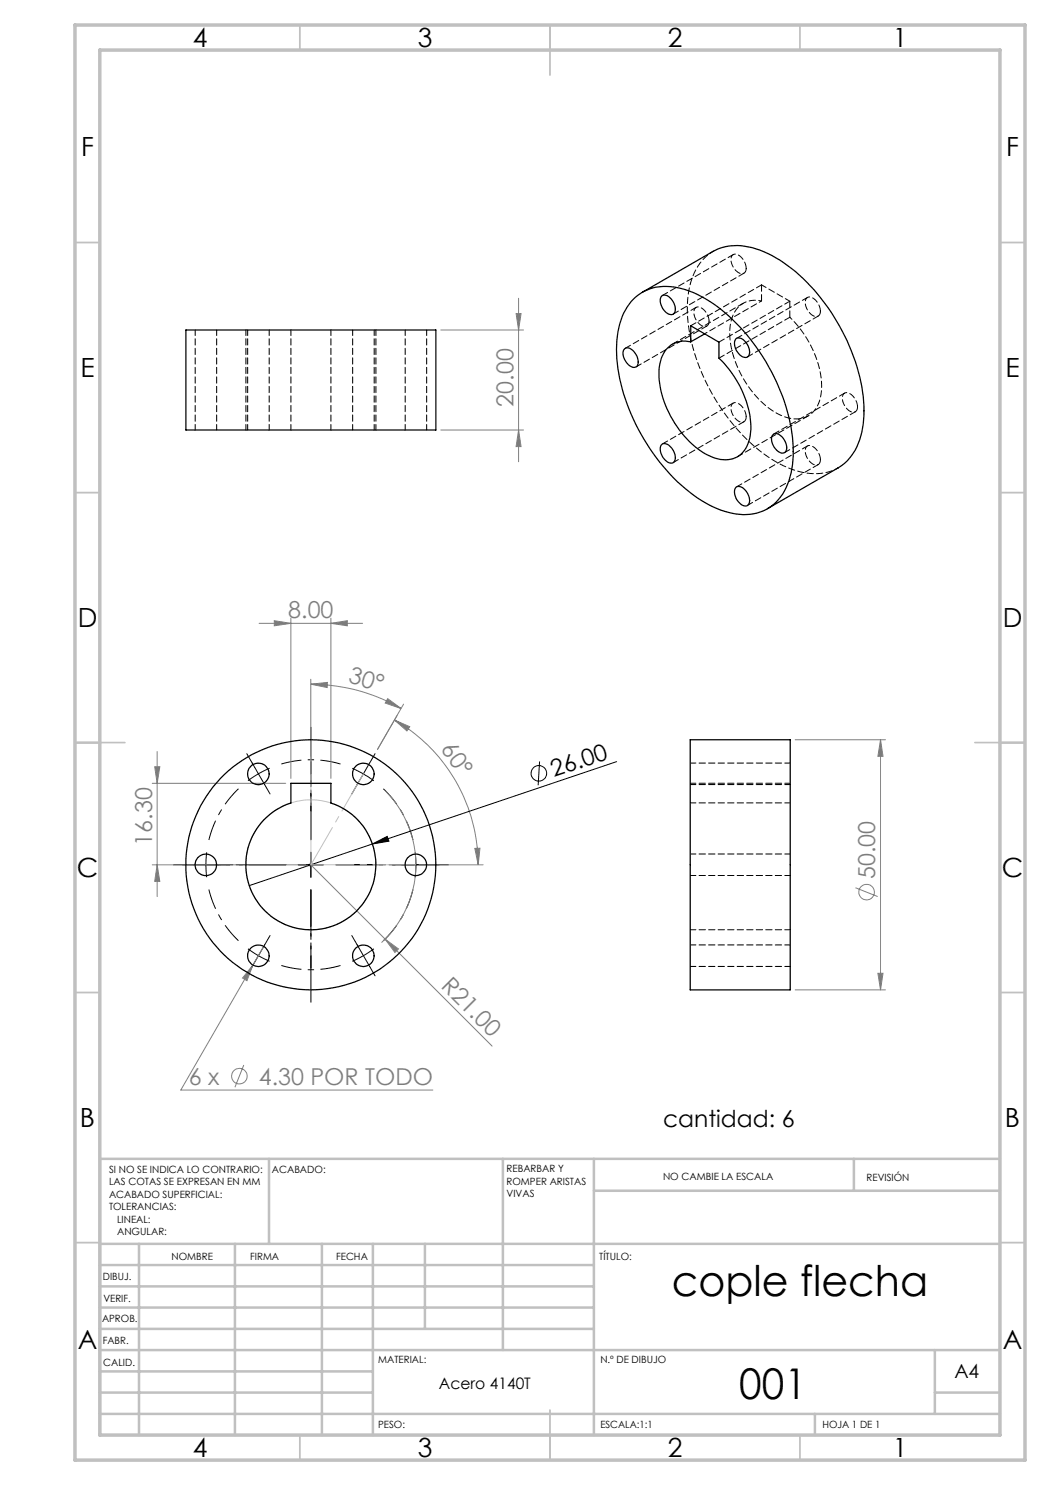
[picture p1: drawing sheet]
<svg xmlns="http://www.w3.org/2000/svg" width="210mm" height="297mm" viewBox="0 0 210 297" stroke-linecap="round" stroke-linejoin="round" font-family="sans-serif">
<g fill="none" stroke="#808080" stroke-width=".2">
<path d="M103.7 59.7v32.7M88.2 66h16.5M103.2 62.7h1l-.5 3.3zM88.2 86h16.5M103.7 86l.5 3.3h-1zM51.8 124.7h20.7M54.9 124.1l3.3 .6-3.3 .5zM58.2 123.6v32.1M62.2 136.8l3.3-.3-.1 1zM62.2 136.8a35.9 35.9 0 0 1 18 4.9M62.2 135.9v15.4M66.2 124.7l3.3-.6v1.1z"/>
<path d="M66.2 123.6v32.1M77.5 139.7l2.7 2-3.2-1.1zM30.4 156.7h26.7M30.9 153.3h1.1l-.6 3.4zM31.4 150.3v29M77.1 158.2a21.1 21.1 0 0 1-.8 30.3M78.9 144l3.1 1.3-.6 .9zM78.9 144a33.4 33.4 0 0 1 16.7 29M80.7 140.8l-5.2 9.1 3.9-6.8M159 148h18.1M176.1 148v50M176.1 148l.5 3.3h-1z"/>
<path d="M30.4 173h30.8M31.4 173l.6 3.3h-1.1zM62.2 173l14.8 14.8M83.9 173h12.7M95 169.7l1-.1-.4 3.4zM171.1 177.5l4.4 1.8M50.6 193l-1.2 3.1-.9-.5zM52.7 189.3l-16.5 28.7h50.4M77 187.8l2.7 2-.7 .7zM77 187.8l21.4 21.4M159 198h18.1M175.6 194.7h1l-.5 3.3z"/>
<path d="M48.8 213l-1.8 4.4"/>
<circle cx="173.3" cy="178.4" r="1.55"/>
<circle cx="47.9" cy="215.2" r="1.56"/>
</g>
<g fill="none" stroke="#000" stroke-width=".2">
<path d="M70.4 153.7l2.3 1.1M72.7 154.8l2.1 1.4M72.7 154.8l-1.3 2.1M73.9 152.6l-1.2 2.2M107.9 152.3l-.3 4.8M123.3 152.3l-73.5 24.8M59.7 173h5M62.2 170.5v5M74.5 168.8l2.9-1.5 .4 .9z"/>
<circle cx="107.8" cy="154.7" r="1.56"/>
</g>
<path d="M51.7 154.8l-2.1 1.3M51.7 154.8l2.2-1.2M41.2 173l.1 2.4M41.2 173l.1-2.5M83.2 173l-.2-2.5M83.2 173l-.2 2.4M51.7 191.1l2.2 1.2M51.7 191.1l-2.1-1.3M72.7 191.1l2.1-1.3M72.7 191.1l-2.2 1.2" fill="none" stroke="#000" stroke-width=".2" stroke-dasharray="15.2 1.3 1.3 1.3" stroke-linecap="butt"/>
<path d="M47.7 157.8a21 21 0 0 0-5.9 10.2M68.1 152.8a21 21 0 0 0-11.8 0M41.8 177.9a21 21 0 0 0 5.9 10.2M82.6 168a21 21 0 0 0-5.9-10.2M56.3 193.1a21 21 0 0 0 11.8 0M76.7 188.1a21 21 0 0 0 5.9-10.2" fill="none" stroke="#000" stroke-width=".2" stroke-dasharray="15.2 1.3 1.3 1.3" stroke-dashoffset="11.1" stroke-linecap="butt"/>
<g fill="none" stroke="#c0c0c0" stroke-width=".2">
<path d="M61.7 173h1M61.8 172.6l.7 .7M62.2 172.5v1M62.5 172.6l-.7 .7"/>
<circle cx="62.2" cy="173" r="13"/>
</g>
<g fill="none" stroke="#000" stroke-width=".2" stroke-dasharray="15.2 1.3 1.3 1.3">
<path d="M50.4 152.6l-1-1.9M51.7 154.8l-1.3-2.2M51.7 154.8l1.2 2.1M52.9 156.9l1.1 1.9M71.4 156.9l-1 1.9M73.9 152.6l1.1-1.9M38.7 173h-2.2M41.2 173h-2.5M41.2 173h2.5M43.7 173h2.1M62.2 173v-2.5M62.2 173h-2.5"/>
<path d="M62.2 173v2.5M62.2 173h2.5M80.7 173h-2.2M83.2 173h2.5M83.2 173h-2.5M85.7 173h2.1M50.4 193.3l-1 1.9M51.7 191.1l-1.3 2.2M51.7 191.1l1.2-2.1M52.9 189l1.1-1.9M71.4 189l-1-1.9M72.7 191.1l1.2 2.2"/>
<path d="M72.7 191.1l-1.3-2.1M73.9 193.3l1.1 1.9"/>
</g>
<path d="M57.2 173h-15.7M62.2 168v-15.7M62.2 178v15.6M67.2 173h15.7" fill="none" stroke="#000" stroke-width=".2" stroke-dasharray="15.2 1.3 1.3 1.3" stroke-dashoffset="7.8"/>
<path d="M57.2 173h-22.5M62.2 168v-22.5M62.2 178v22.5M67.2 173h22.5" fill="none" stroke="#000" stroke-width=".2" stroke-dasharray="15.2 1.3 1.3 1.3" stroke-dashoffset="5.9"/>
<path d="M62.2 173l10.5-18.2M62.2 173h21" fill="none" stroke="#c0c0c0" stroke-width=".2" stroke-dasharray="15.2 1.3 1.3 1.3" stroke-dashoffset="6.6"/>
<path d="M62.2 173v-25" fill="none" stroke="#c0c0c0" stroke-width=".2" stroke-dasharray="15.2 1.3 1.3 1.3" stroke-dashoffset="4.6"/>
<g fill="none" stroke="#c0c0c0" stroke-width=".35">
<path d="M60 5v5M110 5v10M160 5v5M15 48.5h5M200 48.5h5M15 98.5h5M200 98.5h5M15 148.5h10M195 148.5h10M15 198.5h5M200 198.5h5M15 248.5h5"/>
<path d="M200 248.5h5M60 287v5M110 282v10M160 287v5"/>
</g>
<g fill="none" stroke="#c0c0c0" stroke-width=".5">
<path d="M53.8 231.8v17M100.6 231.8v38.2M118.8 231.8v55.2M118.8 238.2h81.2M170.8 231.8v6.4M200 231.8h-180v55.2M20 248.8h180M20 257.3h98.8M20 253h98.8M27.8 248.8v38.2M47 248.8v38.2M64.4 248.8v38.2"/>
<path d="M74.6 248.8v38.2M85 248.8v17M20 265.8h98.8M20 261.5h98.8M20 278.5h54.6M20 274.3h54.6M20 270h180M187 278.5h13M187 270v12.8M20 282.8h180M163 282.8v4.2"/>
</g>
<path d="M15 5h190v287h-190zM20 10h180v277h-180z" fill="none" stroke="#c0c0c0" stroke-width=".7"/>
<path d="M74.5 168.8l2.9-1.5 .4 .9z" fill="#000"/>
<g fill="#808080">
<path d="M50.6 193l-1.2 3.1-.9-.5z"/>
<path d="M77 187.8l2.7 2-.7 .7z"/>
<path d="M31.4 173l.6 3.3h-1.1zM30.9 153.3h1.1l-.6 3.4z"/>
<path d="M95 169.7l1-.1-.4 3.4zM78.9 144l3.1 1.3-.6 .9z"/>
<path d="M77.5 139.7l2.7 2-3.2-1.1zM62.2 136.8l3.3-.3-.1 1z"/>
<path d="M66.2 124.7l3.3-.6v1.1zM54.9 124.1l3.3 .6-3.3 .5z"/>
<path d="M176.1 148l.5 3.3h-1zM175.6 194.7h1l-.5 3.3zM103.2 62.7h1l-.5 3.3zM103.7 86l.5 3.3h-1z"/>
</g>
<g fill="none" stroke="#000" stroke-width=".25">
<path d="M126.7 59.8a9.4 9.4 0 0 1 9.6-2.1 26.2 26.2 0 0 1 12.4 8.4 39.9 39.9 0 0 1 9.9 23.3 15.3 15.3 0 0 1-2.9 10.5 9.3 9.3 0 0 1-10 2.6 26.4 26.4 0 0 1-13.1-9.3 38.8 38.8 0 0 1-9.3-23.3 14.3 14.3 0 0 1 3.4-10.1zM128.5 58.5l14.1-8.2a11.3 11.3 0 0 1 10.2 0 33.3 33.3 0 0 1 14.5 13.9 35.8 35.8 0 0 1 5.5 18.8 12.9 12.9 0 0 1-4.4 10.1l-14.9 8.6M132.3 59.3a1.35 1.35 0 0 1 2 .5 2.3 2.3 0 0 1 .4 3 2.13 2.13 0 0 1-2.4-1.7l-.3-.9zM37.2 66h50v20h-50zM124.8 69.9a1.33 1.33 0 0 1 2.1 .5 2.18 2.18 0 0 1 .3 3 1.94 1.94 0 0 1-2.2-1.4 2.1 2.1 0 0 1-.2-2.1zM133.2 69.9a4.9 4.9 0 0 1 4.9-1.5v-3.2l5.7 3.2v3.2a20.3 20.3 0 0 1 6.4 14.3 6.1 6.1 0 0 1-3.2 5.7 6.9 6.9 0 0 1-6.3-1 20.1 20.1 0 0 1-8.9-16.6 7.2 7.2 0 0 1 1.4-4.1zM140.9 66.8l-2.8 1.6M147.2 67.7a1.67 1.67 0 0 1 2.1 1 2.2 2.2 0 0 1 .2 2.7 2.13 2.13 0 0 1-2.4-1.7 1.83 1.83 0 0 1 .1-2zM132.4 88.9a1.64 1.64 0 0 1 2.1 .9 2.2 2.2 0 0 1 .2 2.7 2.13 2.13 0 0 1-2.4-1.7 1.71 1.71 0 0 1 .1-1.9zM147.2 97.4a1.67 1.67 0 0 1 2.1 1 2.2 2.2 0 0 1 .2 2.7 2.13 2.13 0 0 1-2.4-1.7 1.81 1.81 0 0 1 .1-2zM154.5 87a1.17 1.17 0 0 1 1.9 .3 2.63 2.63 0 0 1 .7 3.1 1.48 1.48 0 0 1-2.1-.7 2.46 2.46 0 0 1-.5-2.7zM58.2 156.7h8v3.9a13 13 0 0 1 6.5 20 13 13 0 0 1-21 0 13 13 0 0 1 6.5-20z"/>
<path d="M138 148h20v50h-20z"/>
<circle cx="51.7" cy="154.8" r="2.16"/>
<circle cx="72.7" cy="154.8" r="2.15"/>
<circle cx="41.2" cy="173" r="2.14"/>
<circle cx="62.2" cy="173" r="25"/>
<circle cx="83.2" cy="173" r="2.14"/>
<circle cx="51.7" cy="191.2" r="2.16"/>
<circle cx="72.7" cy="191.2" r="2.15"/>
</g>
<g fill="none" stroke="#000" stroke-width=".2" stroke-dasharray="1.3 .6" stroke-dashoffset=".2">
<path d="M39 66v20M49.2 66v20M49.5 66v20M58.2 66v20M66.2 66v20M70.5 66v20M81 66v20M158 60.2l-5.7-3.2M43.3 86v-20M53.8 86v-20M74.8 86v-20M75.2 86v-20"/>
<path d="M85.3 86v-20M138.1 156.9h20M158.1 156.7h-20M158.1 152.6h-20M138.1 175.1h20M158.1 160.6h-20M158.1 170.8h-20M138.1 186h20M138.1 193.3h20M158.1 189h-20"/>
</g>
<path d="M142.6 50.3a11.1 11.1 0 0 0-5 8.8 33.9 33.9 0 0 0 5.3 20.5 33.6 33.6 0 0 0 14.6 13.9 11.3 11.3 0 0 0 10.1 .1" fill="none" stroke="#000" stroke-width=".2" stroke-dasharray="1.3 .6" stroke-dashoffset=".5"/>
<path d="M149.2 53.7a2.84 2.84 0 0 0-2.3-2.9 1.4 1.4 0 0 0-.5 2.1 2.13 2.13 0 0 0 2.4 1.7l.3-.3 .1-.6M141.8 64.2a2.84 2.84 0 0 0-2.3-2.8 1.4 1.4 0 0 0-.5 2.1 2.13 2.13 0 0 0 2.4 1.7l.3-.3 .1-.7M152.3 60.2v-3.2M158 60.2v3.3M164.1 62.2a2.84 2.84 0 0 0-2.4-2.8 1.4 1.4 0 0 0-.4 2.1 2.13 2.13 0 0 0 2.4 1.7l.2-.3 .2-.7M149.2 83.4a2.84 2.84 0 0 0-2.3-2.9 1.4 1.4 0 0 0-.5 2.1 2.13 2.13 0 0 0 2.4 1.7l.3-.3 .1-.6M164.1 91.9a2.84 2.84 0 0 0-2.4-2.8 1.4 1.4 0 0 0-.4 2.1 2.13 2.13 0 0 0 2.4 1.7l.2-.3 .2-.7M171.5 81.4a2.84 2.84 0 0 0-2.3-2.9 1.4 1.4 0 0 0-.5 2.1 2.13 2.13 0 0 0 2.4 1.7l.2-.2 .2-.7" fill="none" stroke="#000" stroke-width=".2" stroke-dasharray="1.3 .6"/>
<path d="M152.3 60.2l-11.4 6.5M152.3 60.2a4.9 4.9 0 0 0-6.2 4.4 18 18 0 0 0 3.9 13.2 13.5 13.5 0 0 0 8.8 6 5 5 0 0 0 5.4-4.8 18.9 18.9 0 0 0-4.7-13.9l-1.5-1.6" fill="none" stroke="#000" stroke-width=".2" stroke-dasharray="1.3 .6" stroke-dashoffset=".7"/>
<g fill="none" stroke="#000" stroke-width=".2" stroke-dasharray="1.3 .6" stroke-dashoffset=".1">
<path d="M146.6 50.9l-14.1 8.2M152.3 57l-14.1 8.1M161.5 59.5l-14.2 8.2M127.2 73.4l14.2-8.2M134.6 62.8l14.2-8.2M139.2 61.5l-14.1 8.1M148.6 60.7l-14.1 8.1M149.5 71.4l14.1-8.2M158 63.5l-14.2 8.1M158 60.2l-14.2 8.2M168.9 78.6l-14.1 8.2M134.6 92.5l14.2-8.2"/>
<path d="M146.6 80.6l-14.1 8.2M147.5 91.3l14.1-8.1M156.9 90.5l14.2-8.1M161.5 89.2l-14.2 8.2M149.5 101.1l14.1-8.2"/>
</g>
<g font-size="8.5">
<text x="134.3" y="259.3">cople flecha</text>
<text x="147.8" y="279.7">001</text>
</g>
<g font-size="5.3">
<text x="38.5" y="9.5">4</text>
<text x="83.5" y="9.5">3</text>
<text x="133.6" y="9.5">2</text>
<text x="178.6" y="9.5">1</text>
<text x="16.2" y="31.2">F</text>
<text x="201.2" y="31.2">F</text>
<text x="16.1" y="75.5">E</text>
<text x="201.1" y="75.5">E</text>
<text x="15.5" y="125.5">D</text>
<text x="200.5" y="125.5">D</text>
<text x="15.4" y="175.5">C</text>
<text x="200.4" y="175.5">C</text>
<text x="16" y="225.5">B</text>
<text x="201" y="225.5">B</text>
<text x="15.5" y="269.8">A</text>
<text x="200.5" y="269.8">A</text>
<text x="38.5" y="291.5">4</text>
<text x="83.5" y="291.5">3</text>
<text x="133.6" y="291.5">2</text>
<text x="178.6" y="291.5">1</text>
</g>
<g font-size="4.7" fill="#808080">
<text x="102.7" y="81.3" transform="rotate(-90 102.7 81.3)">20.00</text>
<text x="57.7" y="123.6">8.00</text>
<text x="69.5" y="136.4" transform="rotate(17 69.5 136.4)">30°</text>
<text x="88" y="149.8" transform="rotate(54 88 149.8)">60°</text>
<text x="30.5" y="169.1" transform="rotate(-90 30.5 169.1)">16.30</text>
<text x="175.1" y="175.8" transform="rotate(-90 175.1 175.8)">50.00</text>
<text x="88" y="197.4" transform="rotate(45 88 197.4)">R21.00</text>
<text x="37.8" y="216.9">6 x</text>
<text x="51.8" y="216.9">4.30 POR TODO</text>
</g>
<g font-size="4.7">
<text x="110.8" y="155.4" transform="rotate(-19 110.8 155.4)">26.00</text>
<text x="132.6" y="225.5">cantidad: 6</text>
</g>
<text font-size="3.9" x="190.9" y="275.5">A4</text>
<text font-size="3.2" x="87.8" y="277.9">Acero 4140T</text>
<g font-size="2">
<text x="21.8" y="234.6">SI NO SE INDICA LO CONTRARIO:</text>
<text x="21.8" y="237.1">LAS COTAS SE EXPRESAN EN MM</text>
<text x="21.8" y="239.6">ACABADO SUPERFICIAL:</text>
<text x="54.4" y="234.6">ACABADO:</text>
<text x="101.3" y="234.5">REBARBAR Y</text>
<text x="101.3" y="237">ROMPER ARISTAS</text>
<text x="101.3" y="239.5">VIVAS</text>
<text x="132.6" y="236">NO CAMBIE LA ESCALA</text>
<text x="173.3" y="236.2">REVISIÓN</text>
<text x="21.8" y="242.1">TOLERANCIAS:</text>
<text x="23.4" y="244.6">LINEAL:</text>
<text x="23.4" y="247.1">ANGULAR:</text>
<text x="34.3" y="252">NOMBRE</text>
<text x="50" y="251.9">FIRMA</text>
<text x="67.2" y="251.9">FECHA</text>
<text x="119.9" y="251.9">TÍTULO:</text>
<text x="20.6" y="256.1">DIBUJ.</text>
<text x="20.7" y="260.3">VERIF.</text>
<text x="20.4" y="264.4">APROB.</text>
<text x="20.5" y="268.8">FABR.</text>
<text x="20.7" y="273.1">CALID.</text>
<text x="75.6" y="272.5">MATERIAL:</text>
<text x="120.1" y="272.5">N.º DE DIBUJO</text>
<text x="75.6" y="285.5">PESO:</text>
<text x="120.1" y="285.6">ESCALA:1:1</text>
<text x="164.5" y="285.6">HOJA 1 DE 1</text>
</g>
</svg>
